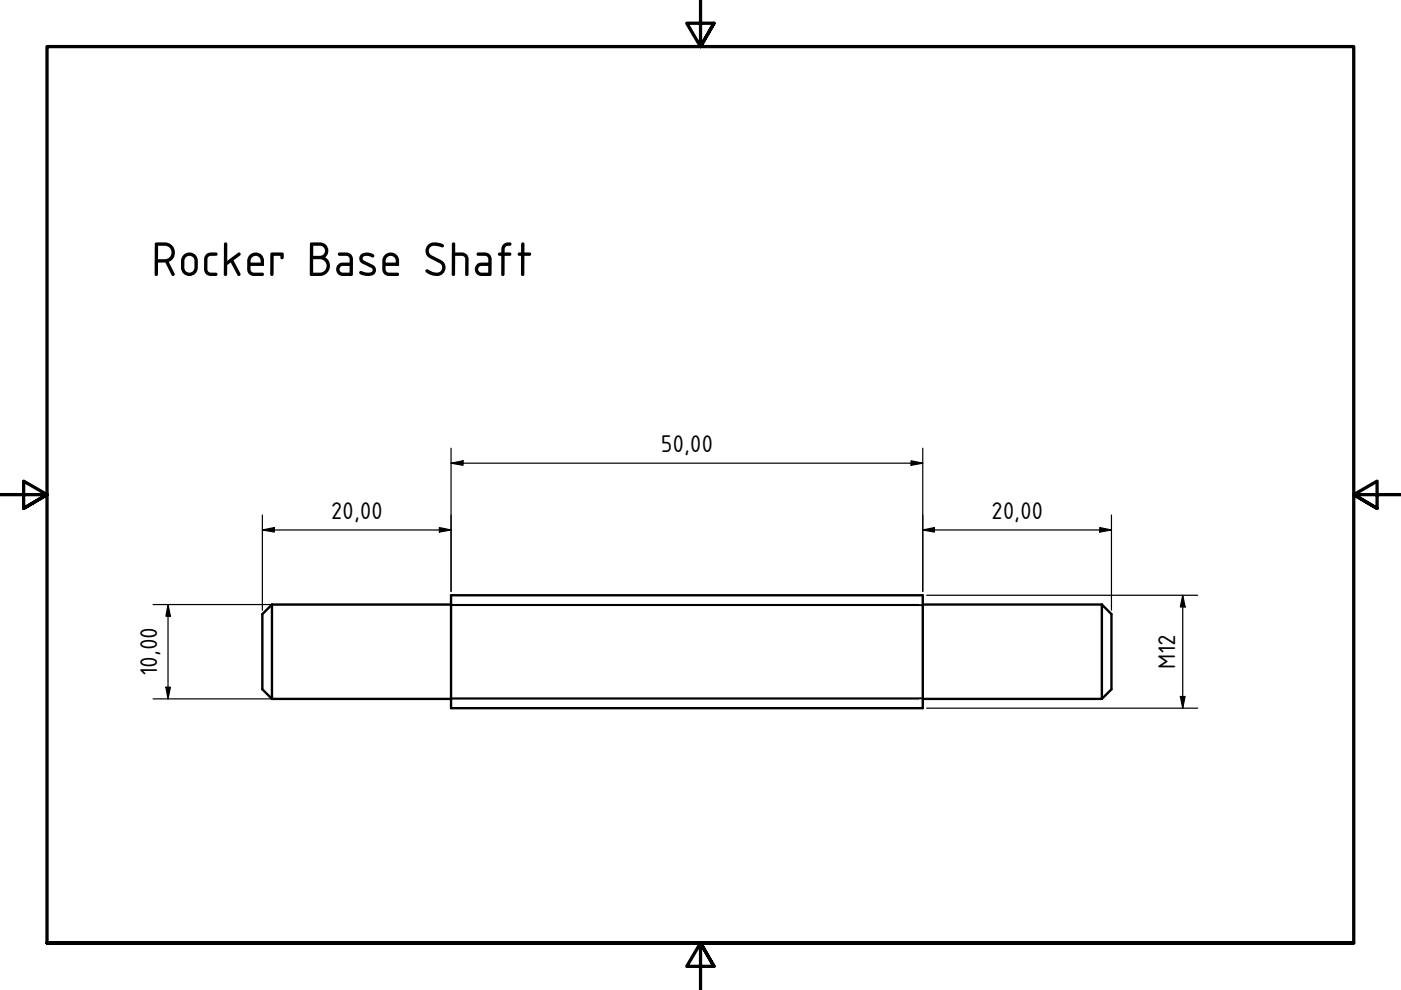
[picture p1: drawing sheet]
<svg xmlns="http://www.w3.org/2000/svg" width="297mm" height="210mm" viewBox="0 0 297 210" stroke-linecap="round" stroke-linejoin="round" font-family="sans-serif">
<!-- layer: Visible (ISO) -->
<path d="M57.7 128.2l-2.1 2v15.9l2.1 2.1M57.7 128.2v20M57.7 128.2h37.9M95.6 126.2h100v23.9h-100zM195.6 128.2h38M233.6 128.2v20M233.6 128.2l2 2v15.9l-2 2.1M57.7 148.2h37.9M195.6 148.2h38" fill="none" stroke="#000" stroke-width=".51"/>
<!-- layer: Visible Narrow (ISO) -->
<path d="M95.6 128.3h100M95.6 148.1h100" fill="none" stroke="#000" stroke-width=".38"/>
<!-- layer: Border (ISO) -->
<path d="M148.5 -.1v10l-2.9-5h5.8l-2.9 5 2.9-5M0 104.9h10l-5-2.9v5.8l5-2.9-5 2.9M297 104.9h-10l5-2.9v5.8l-5-2.9 5 2.9M10 199.9v-190h277v190h-277h277M151.4 204.9l-2.9-5 2.9 5h-5.8l2.9-5v10" fill="none" stroke="#000" stroke-width=".7"/>
<!-- layer: Dimension (ISO) -->
<g fill="none" stroke="#000" stroke-width=".25">
<path d="M95.6 98.2l2.6-.5v1zM95.6 95v30.4M95.6 98.2h100M193.2 97.7l2.4 .5-2.4 .5zM195.6 95v30.4M55.6 112.4l2.6-.5v.9zM55.6 112.4h40M55.6 109.2v20.2M93.2 111.9l2.4 .5-2.4 .4zM195.6 112.4l2.5-.5v.9zM195.6 112.4h40M233.2 111.9l2.4 .5-2.4 .4z"/>
<path d="M235.6 109.2v20.2M32.4 128.2h162.4M35.6 128.2l.5 2.5h-.9zM35.6 128.2v20M196.5 126.2h57.4M250.8 126.2l.5 2.5h-1zM250.8 126.2v23.9M32.4 148.2h162.4M35.2 145.7h.9l-.5 2.5zM196.5 150.1h57.4M250.3 147.7h1l-.5 2.4z"/>
</g>
<g fill="#000">
<path d="M95.6 98.2l2.6-.5v1z" fill-rule="evenodd"/>
<path d="M193.2 97.7l2.4 .5-2.4 .5z" fill-rule="evenodd"/>
<path d="M55.6 112.4l2.6-.5v.9z" fill-rule="evenodd"/>
<path d="M93.2 111.9l2.4 .5-2.4 .4z" fill-rule="evenodd"/>
<path d="M195.6 112.4l2.5-.5v.9z" fill-rule="evenodd"/>
<path d="M233.2 111.9l2.4 .5-2.4 .4z" fill-rule="evenodd"/>
<path d="M35.6 128.2l.5 2.5h-.9z" fill-rule="evenodd"/>
<path d="M250.8 126.2l.5 2.5h-1z" fill-rule="evenodd"/>
<path d="M35.2 145.7h.9l-.5 2.5z" fill-rule="evenodd"/>
<path d="M250.3 147.7h1l-.5 2.4z" fill-rule="evenodd"/>
</g>
<text font-size="11" x="32.1" y="58.5">Rocker Base Shaft</text>
<g font-size="5.5">
<text x="140.1" y="95.9">50,00</text>
<text x="70.2" y="110">20,00</text>
<text x="210.1" y="110">20,00</text>
<text x="33.3" y="143.4" transform="rotate(-90 33.3 143.4)">10,00</text>
<text x="249.2" y="141.8" transform="rotate(-90 249.2 141.8)">M12</text>
</g>
</svg>
